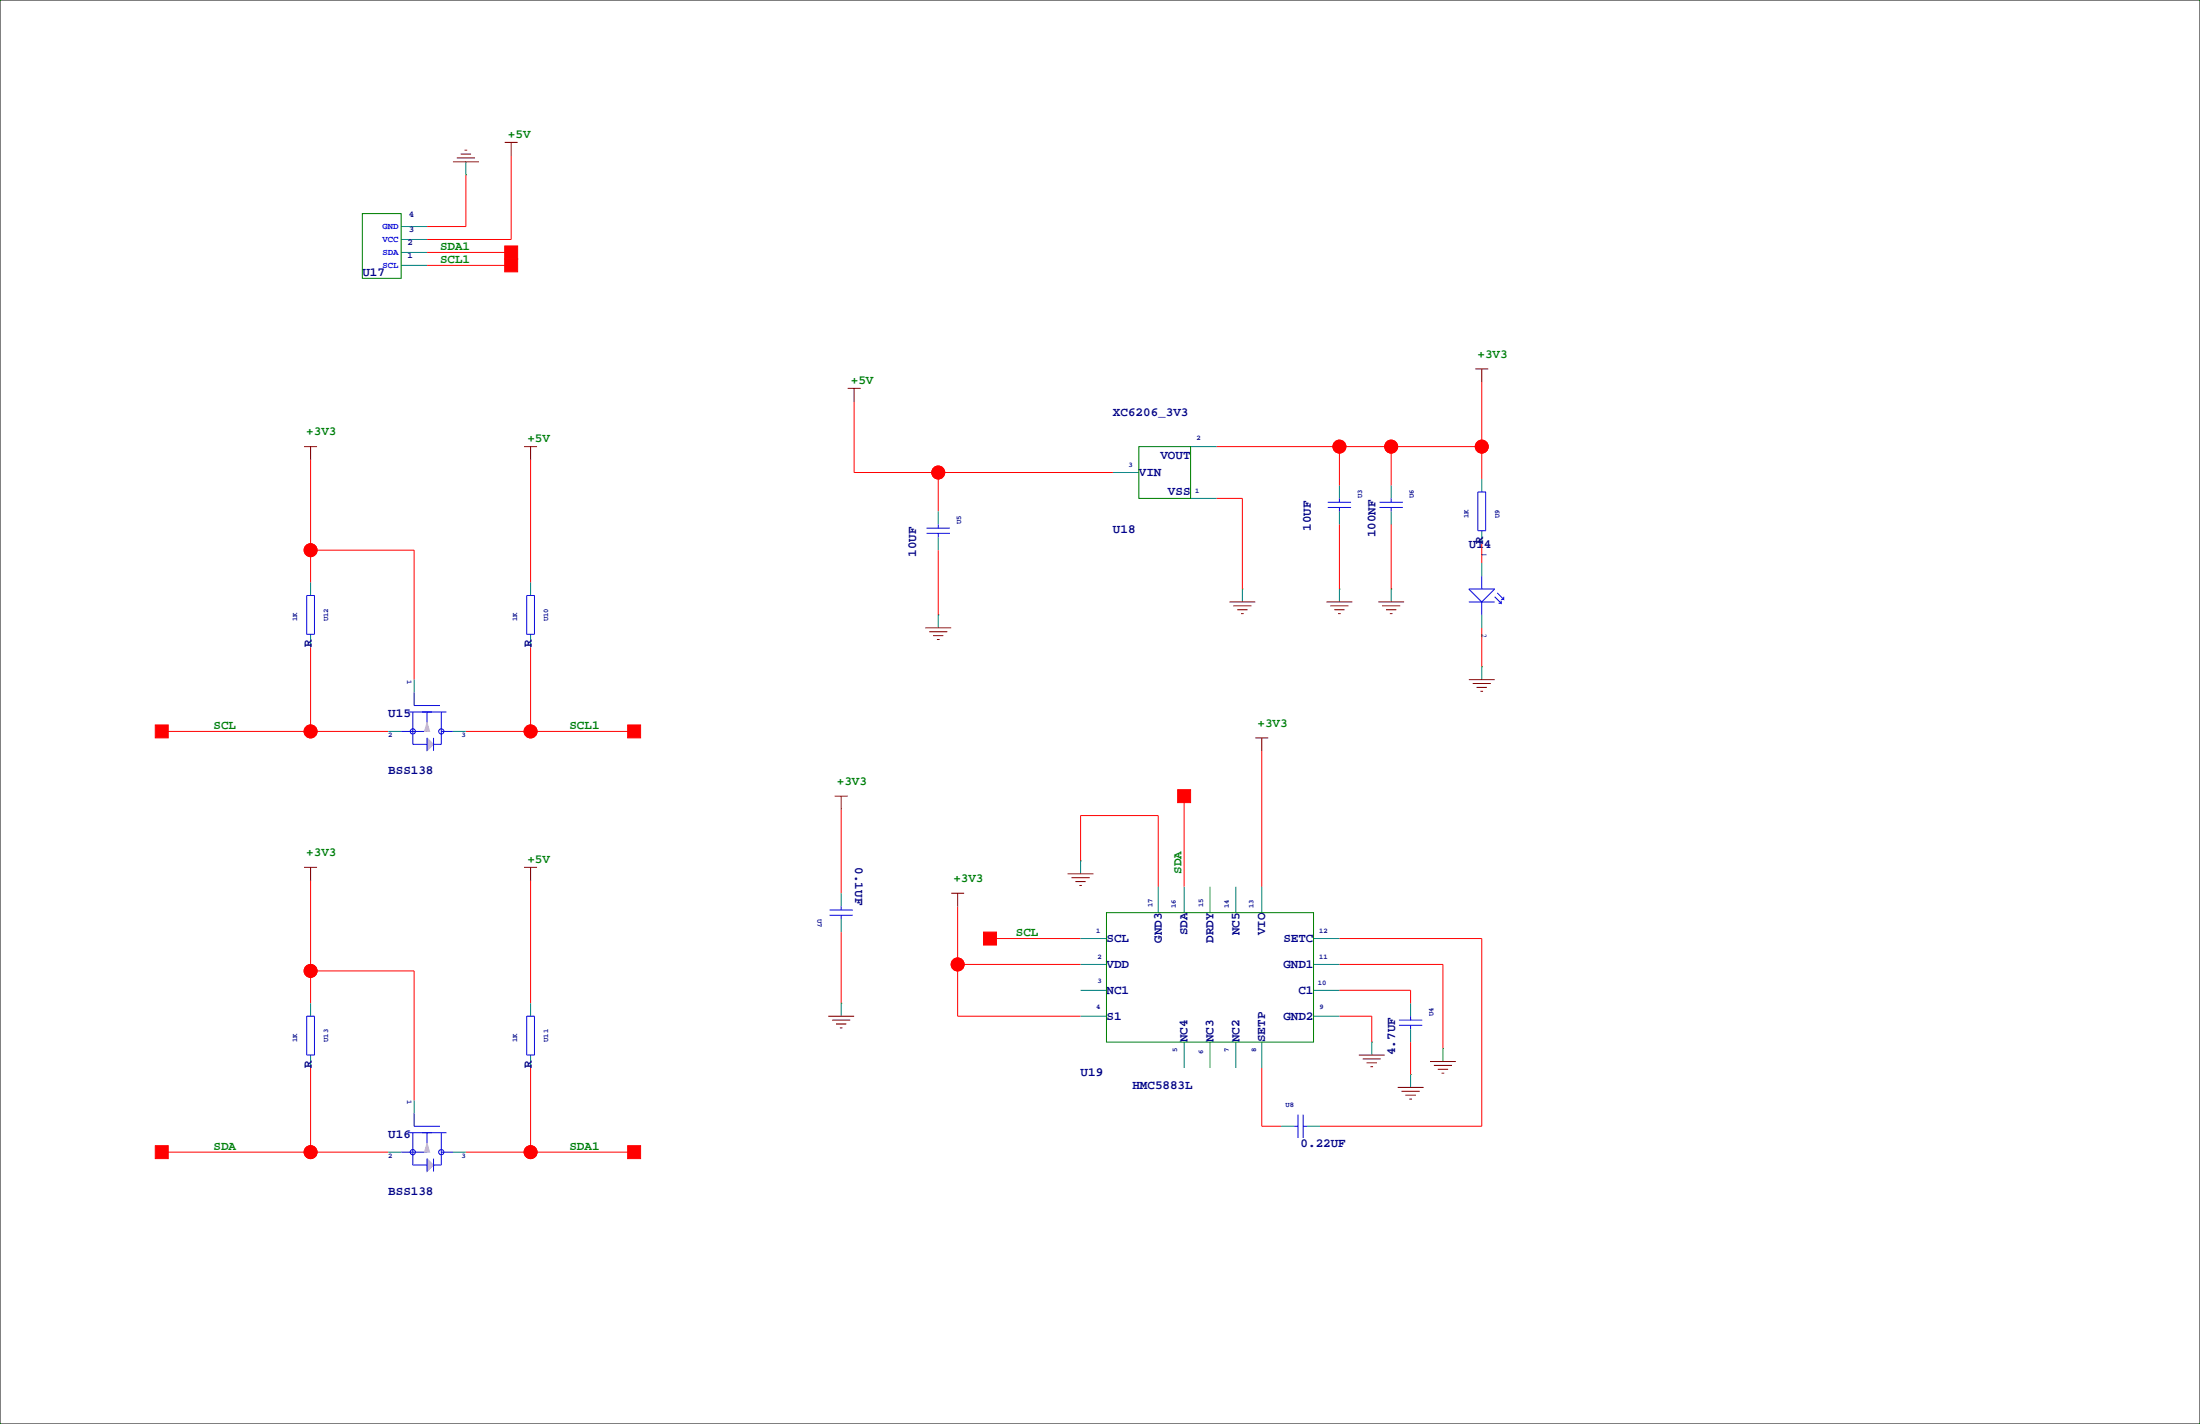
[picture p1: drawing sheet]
<svg xmlns="http://www.w3.org/2000/svg" width="432mm" height="279mm" viewBox="0 0 432 279" stroke-linecap="round" stroke-linejoin="round" font-family="sans-serif">
<path d="M0 0h431.8v279.4h-431.8z" fill="none" stroke="#000" stroke-width=".2"/>
<g fill="none" stroke="#f00" stroke-width=".2">
<path d="M91.4 34.3v10.1h-7.6M100.3 30.5v16.5h-16.5M83.8 49.5h16.5M83.8 52.1h16.5M167.6 78.7v14h50.8M290.8 74.9v19.1M61 90.2v24.1M104.1 90.2v24.1M184.1 92.7v7.6M238.8 87.6h52M238.8 97.8h5v17.8M262.9 87.6v7.6"/>
<path d="M273 87.6v7.6M61 107.9h20.3v25.4M184.1 107.9v12.8M262.9 102.9v12.7M273 102.9v12.7M290.8 106.7v3.8M61 127v16.5M104.1 127v16.5M290.8 123.2v7.6M31.7 143.5h44.5M91.4 143.5h33.1M165.1 158.8v16.5"/>
<path d="M232.4 156.2v17.8M247.6 147.3v26.7M61 172.7v24.1M104.1 172.7v24.1M188 177.8v21.6h24.1M212.1 168.9v-8.9h15.2v14M61 190.5h20.3v25.4M165.1 182.9v13.9M188 189.2h24.1M194.3 184.1h17.8M262.9 184.1h27.9v36.9h-31.7M262.9 199.4h6.3v5.1"/>
<path d="M262.9 189.2h20.3v16.5M262.9 194.3h14v2.5M61 209.5v16.6M104.1 209.5v16.6M247.6 209.5v11.5h3.9M276.9 204.5v6.3M31.7 226.1h44.5M91.4 226.1h33.1"/>
<circle cx="184.1" cy="92.7" r="1.27"/>
<circle cx="262.9" cy="87.6" r="1.27"/>
<circle cx="273" cy="87.6" r="1.27"/>
<circle cx="290.8" cy="87.6" r="1.27"/>
<circle cx="61" cy="107.9" r="1.27"/>
<circle cx="61" cy="143.5" r="1.27"/>
<circle cx="104.1" cy="143.5" r="1.27"/>
<circle cx="61" cy="190.5" r="1.27"/>
<circle cx="188" cy="189.2" r="1.27"/>
<circle cx="61" cy="226.1" r="1.27"/>
<circle cx="104.1" cy="226.1" r="1.27"/>
</g>
<g fill="none" stroke="#008080" stroke-width=".2">
<path d="M91.4 31.8v2.5M100.3 30.5h.1M78.7 44.4h5.1M78.7 47h5.1M78.7 49.5h5.1M78.7 52.1h5.1M167.6 78.7h.1M290.8 74.9h.1M61 90.2h.1M104.1 90.2h.1M218.4 92.7h5.1M233.7 87.6h5.1"/>
<path d="M233.7 97.8h5.1M262.9 95.2v2.6M273 95.2v2.6M290.8 94v2.5M61 114.3v2.5M104.1 114.3v2.5M184.1 100.3v2.6M184.1 105.4v2.5M243.8 115.6v2.5M262.9 100.3v2.6M262.9 115.6v2.5M273 100.3v2.6"/>
<path d="M273 115.6v2.5M290.8 104.1v2.6M290.8 110.5v2.5M61 124.5v2.5M81.3 133.3v2.6M104.1 124.5v2.5M184.1 120.7v2.5M290.8 120.7v2.5M290.8 130.8v2.5M76.2 143.5h2.5M88.9 143.5h2.5M61 172.7h.1"/>
<path d="M104.1 172.7h.1M165.1 175.3v2.5M188 177.8h.1M212.1 168.9v2.5M227.3 174v5.1M232.4 174v5.1M237.5 174v5.1M242.6 174v5.1M247.6 174v5.1M61 196.8v2.6M104.1 196.8v2.6M165.1 180.3v2.6"/>
<path d="M165.1 196.8v2.6M212.1 199.4h5.1M212.1 194.3h5.1M212.1 189.2h5.1M212.1 184.1h5.1M257.8 199.4h5.1M257.8 194.3h5.1M257.8 189.2h5.1M257.8 184.1h5.1M276.9 196.8v2.6M61 207v2.5M81.3 215.9v2.5"/>
<path d="M104.1 207v2.5M232.4 204.5v5M237.5 204.5v5M242.6 204.5v5M247.6 204.5v5M269.2 204.5v2.5M276.9 201.9v2.6M276.9 210.8v2.6M283.2 205.7v2.6M76.2 226.1h2.5M88.9 226.1h2.5M251.5 221h2.5"/>
<path d="M256.5 221h2.6"/>
<circle cx="165.1" cy="158.7" r="0"/>
<circle cx="247.7" cy="147.3" r="0"/>
</g>
<g fill="none" stroke="#800000" stroke-width=".2">
<path d="M88.9 31.8h5.1M89.7 31h3.5M90.4 30.2h2.1M91.2 29.5h.5M99.1 27.9h2.5M100.3 27.9v2.6M166.4 76.2h2.5M167.6 76.2v2.5M289.6 72.4h2.5M290.8 72.4v2.5M59.7 87.6h2.5M61 87.6v2.6"/>
<path d="M102.9 87.6h2.5M104.1 87.6v2.6M241.3 118.1h5.1M242.1 118.9h3.5M242.8 119.6h2.1M260.3 118.1h5.1M261.1 118.9h3.6M261.9 119.6h2M270.5 118.1h5.1M271.3 118.9h3.5M272 119.6h2.1M181.6 123.2h5.1"/>
<path d="M182.4 124h3.5M183.1 124.7h2.1M183.9 125.5h.5M243.6 120.4h.5M262.6 120.4h.5M272.8 120.4h.5M288.3 133.3h5.1M289.1 134.1h3.5M289.8 134.9h2M290.6 135.6h.5M163.8 156.2h2.6M165.1 156.2v2.6"/>
<path d="M246.4 144.8h2.5M247.6 144.8v2.5M59.7 170.2h2.5M61 170.2v2.5M102.9 170.2h2.5M104.1 170.2v2.5M186.7 175.3h2.5M188 175.3v2.5M209.5 171.4h5.1M210.3 172.2h3.6M211.1 173h2M211.8 173.7h.5"/>
<path d="M162.6 199.4h5M163.3 200.2h3.6M164.1 200.9h2M164.8 201.7h.6M266.7 207h5.1M267.5 207.8h3.5M268.2 208.5h2.1M269 209.3h.5M274.3 213.4h5.1M275.1 214.1h3.5M275.8 214.9h2.1M276.6 215.6h.5"/>
<path d="M280.7 208.3h5.1M281.4 209h3.6M282.2 209.8h2M283 210.6h.5"/>
</g>
<g fill="none" stroke="#008000" stroke-width=".2">
<path d="M91.4 34.3h.1M71.1 41.9h7.6v12.7h-7.6zM223.5 87.6h10.2v10.2h-10.2zM243.8 115.6h.1M262.9 115.6h.1M273 115.6h.1M184.1 120.7h.1M290.8 130.8h.1M212.1 168.9h.1M217.2 179.1h40.6v25.4h-40.6zM165.1 196.8h.1M269.2 204.5h.1"/>
<path d="M276.9 210.8h.1M283.2 205.7h.1"/>
</g>
<g fill="#f00" stroke="#f00" stroke-width=".2">
<path d="M123.2 224.8h2.5v2.5h-2.5z" fill-rule="evenodd"/>
<path d="M30.5 224.8h2.5v2.5h-2.5z" fill-rule="evenodd"/>
<path d="M30.5 142.2h2.5v2.6h-2.5z" fill-rule="evenodd"/>
<path d="M123.2 142.2h2.5v2.6h-2.5z" fill-rule="evenodd"/>
<path d="M99.1 48.3h2.5v2.5h-2.5z" fill-rule="evenodd"/>
<path d="M99.1 50.8h2.5v2.5h-2.5z" fill-rule="evenodd"/>
<path d="M231.1 154.9h2.6v2.6h-2.6z" fill-rule="evenodd"/>
<path d="M193 182.9h2.6v2.5h-2.6z" fill-rule="evenodd"/>
<circle cx="188" cy="189.2" r="1.27"/>
<circle cx="184.1" cy="92.7" r="1.27"/>
<circle cx="104.1" cy="226.1" r="1.27"/>
<circle cx="61" cy="226.1" r="1.27"/>
<circle cx="61" cy="190.5" r="1.27"/>
<circle cx="61" cy="107.9" r="1.27"/>
<circle cx="61" cy="143.5" r="1.27"/>
<circle cx="104.1" cy="143.5" r="1.27"/>
<circle cx="290.8" cy="87.6" r="1.27"/>
<circle cx="273" cy="87.6" r="1.27"/>
<circle cx="262.9" cy="87.6" r="1.27"/>
</g>
<g fill="none" stroke="#00f" stroke-width=".2">
<path d="M260.6 98.6h4.6M260.6 99.6h4.6M262.9 97.8v.8M262.9 99.6v.7M270.8 98.6h4.5M270.8 99.6h4.5M273 97.8v.8M273 99.6v.7M290.1 96.5h1.5v7.6h-1.5zM60.2 116.8h1.5v7.7h-1.5zM103.4 116.8h1.5v7.7h-1.5zM181.9 103.6h4.5"/>
<path d="M181.9 104.6h4.5M184.1 102.9v.7M184.1 104.6v.8M288.3 115.6h5.1l-2.6 2.5zM288.3 118.1h5.1M290.8 113v2.6M290.8 118.1v2.6M293.4 117.1l1.2 1.3v-.5M293.9 116.3l1.2 1.3v-.5M294.1 118.4h.5M294.6 117.6h.5M80 139.7h7.6"/>
<path d="M81 139.7v6.3h2.8M81.3 138.4h5.1M83.8 139.7v3.8h-5.1M86.6 139.7v6.3h-1.5M83.8 144.8v2.5M85.1 144.8v2.5M86.6 143.5h2.3M162.8 179.6h4.6M162.8 178.6h4.6M165.1 177.8v.8M165.1 179.6v.7M60.2 199.4h1.5v7.6h-1.5z"/>
<path d="M103.4 199.4h1.5v7.6h-1.5zM276.9 199.4v.8M254.8 218.7v4.6M255.8 218.7v4.6M274.6 200.2h4.5M274.6 201.2h4.5M276.9 201.2v.7M80 222.2h7.6M81 222.2v6.4h2.8M81.3 221h5.1M83.8 222.2v3.9h-5.1M83.8 227.3v2.6"/>
<path d="M85.1 227.3v2.6M86.6 222.2v6.4h-1.5M86.6 226.1h2.3M254 221h.8M255.8 221h.7"/>
<circle cx="81" cy="143.5" r=".51"/>
<circle cx="86.6" cy="143.5" r=".51"/>
<circle cx="81" cy="226.1" r=".51"/>
<circle cx="86.6" cy="226.1" r=".51"/>
</g>
<g fill="#c0c0c0" stroke="#c0c0c0" stroke-width=".2">
<path d="M83.8 227.3l1.3 1.3-1.3 1.3z" fill-rule="evenodd"/>
<path d="M83.8 224.3l.5 1.8h-1z" fill-rule="evenodd"/>
<path d="M83.8 144.8l1.3 1.2-1.3 1.3z" fill-rule="evenodd"/>
<path d="M83.8 141.7l.5 1.8h-1z" fill-rule="evenodd"/>
</g>
<path d="M81.3 135.9v2.5M81.3 218.4v2.6" fill="none" stroke="#000080" stroke-width=".2"/>
<g font-size="2.5" fill="#008000">
<text x="99.7" y="27">+5V</text>
<text x="86.4" y="51.6">SCL1</text>
<text x="86.4" y="49">SDA1</text>
<text x="290" y="70.2">+3V3</text>
<text x="167" y="75.3">+5V</text>
<text x="60.1" y="85.4">+3V3</text>
<text x="103.5" y="86.7">+5V</text>
<text x="41.9" y="143">SCL</text>
<text x="111.8" y="143">SCL1</text>
<text x="246.8" y="142.6">+3V3</text>
<text x="164.3" y="154">+3V3</text>
<text x="60.1" y="168">+3V3</text>
<text x="103.5" y="169.3">+5V</text>
<text x="187.1" y="173.1">+3V3</text>
<text x="231.9" y="171.4" transform="rotate(-90 231.9 171.4)">SDA</text>
<text x="199.4" y="183.6">SCL</text>
<text x="41.9" y="225.6">SDA</text>
<text x="111.8" y="225.6">SDA1</text>
</g>
<g font-size="2.5" fill="#000080">
<text x="71.1" y="54.1">U17</text>
<text x="218.4" y="81.6">XC6206_3V3</text>
<text x="223.5" y="93.4">VIN</text>
<text x="227.8" y="90.1">VOUT</text>
<text x="229.2" y="97.2">VSS</text>
<text x="218.4" y="104.5">U18</text>
<text x="257.3" y="104.1" transform="rotate(-90 257.3 104.1)">10UF</text>
<text x="270" y="105.4" transform="rotate(-90 270 105.4)">100NF</text>
<text x="288.3" y="107.4">U14</text>
<text x="291.1" y="106.7" transform="rotate(-90 291.1 106.7)">R</text>
<text x="179.8" y="109.2" transform="rotate(-90 179.8 109.2)">10UF</text>
<text x="61.2" y="127" transform="rotate(-90 61.2 127)">R</text>
<text x="104.4" y="127" transform="rotate(-90 104.4 127)">R</text>
<text x="76.2" y="140.7">U15</text>
<text x="76.2" y="151.9">BSS138</text>
<text x="167.9" y="170.2" transform="rotate(90 167.9 170.2)">0.1UF</text>
<text x="217.2" y="184.8">SCL</text>
<text x="228" y="185" transform="rotate(-90 228 185)">GND3</text>
<text x="233.1" y="183.5" transform="rotate(-90 233.1 183.5)">SDA</text>
<text x="238.2" y="185" transform="rotate(-90 238.2 185)">DRDY</text>
<text x="243.3" y="183.5" transform="rotate(-90 243.3 183.5)">NC5</text>
<text x="248.3" y="183.5" transform="rotate(-90 248.3 183.5)">VIO</text>
<text x="251.9" y="184.8">SETC</text>
<text x="217.2" y="189.9">VDD</text>
<text x="251.9" y="189.9">GND1</text>
<text x="217.2" y="195">NC1</text>
<text x="254.8" y="195">C1</text>
<text x="217.2" y="200.1">S1</text>
<text x="251.9" y="200.1">GND2</text>
<text x="61.2" y="209.5" transform="rotate(-90 61.2 209.5)">R</text>
<text x="104.4" y="209.5" transform="rotate(-90 104.4 209.5)">R</text>
<text x="233.1" y="204.5" transform="rotate(-90 233.1 204.5)">NC4</text>
<text x="238.2" y="204.5" transform="rotate(-90 238.2 204.5)">NC3</text>
<text x="243.3" y="204.5" transform="rotate(-90 243.3 204.5)">NC2</text>
<text x="248.3" y="204.5" transform="rotate(-90 248.3 204.5)">SETP</text>
<text x="273.8" y="207" transform="rotate(-90 273.8 207)">4.7UF</text>
<text x="212.1" y="211.2">U19</text>
<text x="222.2" y="213.7">HMC5883L</text>
<text x="76.2" y="223.3">U16</text>
<text x="255.3" y="225.1">0.22UF</text>
<text x="76.2" y="234.4">BSS138</text>
</g>
<g font-size="1.8" fill="#00f">
<text x="75.1" y="44.9">GND</text>
<text x="75.1" y="47.5">VCC</text>
<text x="75.1" y="50">SDA</text>
<text x="75.1" y="52.6">SCL</text>
</g>
<g font-size="1.8" fill="#000080">
<text x="80.2" y="42.6">4</text>
<text x="80.2" y="45.6">3</text>
<text x="80" y="48.1">2</text>
<text x="80" y="50.7">1</text>
</g>
<g font-size="1.4" fill="#000080">
<text x="234.9" y="86.3">2</text>
<text x="221.5" y="91.6">3</text>
<text x="234.6" y="96.7">1</text>
<text x="267.4" y="97.8" transform="rotate(-90 267.4 97.8)">U3</text>
<text x="277.5" y="97.8" transform="rotate(-90 277.5 97.8)">U6</text>
<text x="288.2" y="101.6" transform="rotate(-90 288.2 101.6)">1K</text>
<text x="294.3" y="101.6" transform="rotate(-90 294.3 101.6)">U9</text>
<text x="188.6" y="102.9" transform="rotate(-90 188.6 102.9)">U5</text>
<text x="290.9" y="108.5" transform="rotate(90 290.9 108.5)">1</text>
<text x="58.3" y="121.9" transform="rotate(-90 58.3 121.9)">1K</text>
<text x="64.4" y="121.9" transform="rotate(-90 64.4 121.9)">U12</text>
<text x="101.5" y="121.9" transform="rotate(-90 101.5 121.9)">1K</text>
<text x="107.6" y="121.9" transform="rotate(-90 107.6 121.9)">U10</text>
<text x="290.9" y="124.5" transform="rotate(90 290.9 124.5)">2</text>
<text x="79.9" y="133.3" transform="rotate(90 79.9 133.3)">1</text>
<text x="76.2" y="144.7">2</text>
<text x="90.6" y="144.7">3</text>
<text x="226.2" y="178" transform="rotate(-90 226.2 178)">17</text>
<text x="230.8" y="178.2" transform="rotate(-90 230.8 178.2)">16</text>
<text x="236.1" y="178" transform="rotate(-90 236.1 178)">15</text>
<text x="241.2" y="178.2" transform="rotate(-90 241.2 178.2)">14</text>
<text x="246" y="178.2" transform="rotate(-90 246 178.2)">13</text>
<text x="160.5" y="180.3" transform="rotate(90 160.5 180.3)">U7</text>
<text x="215.1" y="183">1</text>
<text x="258.9" y="183">12</text>
<text x="215.4" y="188.1">2</text>
<text x="258.9" y="188.1">11</text>
<text x="215.4" y="192.9">3</text>
<text x="258.7" y="193.2">10</text>
<text x="215.1" y="198">4</text>
<text x="259" y="198">9</text>
<text x="281.3" y="199.4" transform="rotate(-90 281.3 199.4)">U4</text>
<text x="58.3" y="204.5" transform="rotate(-90 58.3 204.5)">1K</text>
<text x="64.4" y="204.5" transform="rotate(-90 64.4 204.5)">U13</text>
<text x="101.5" y="204.5" transform="rotate(-90 101.5 204.5)">1K</text>
<text x="107.6" y="204.5" transform="rotate(-90 107.6 204.5)">U11</text>
<text x="231" y="206.5" transform="rotate(-90 231 206.5)">5</text>
<text x="236.1" y="206.8" transform="rotate(-90 236.1 206.8)">6</text>
<text x="241.2" y="206.5" transform="rotate(-90 241.2 206.5)">7</text>
<text x="246.5" y="206.5" transform="rotate(-90 246.5 206.5)">8</text>
<text x="79.9" y="215.9" transform="rotate(90 79.9 215.9)">1</text>
<text x="252.3" y="217.1">U8</text>
<text x="76.2" y="227.2">2</text>
<text x="90.6" y="227.2">3</text>
</g>
</svg>
